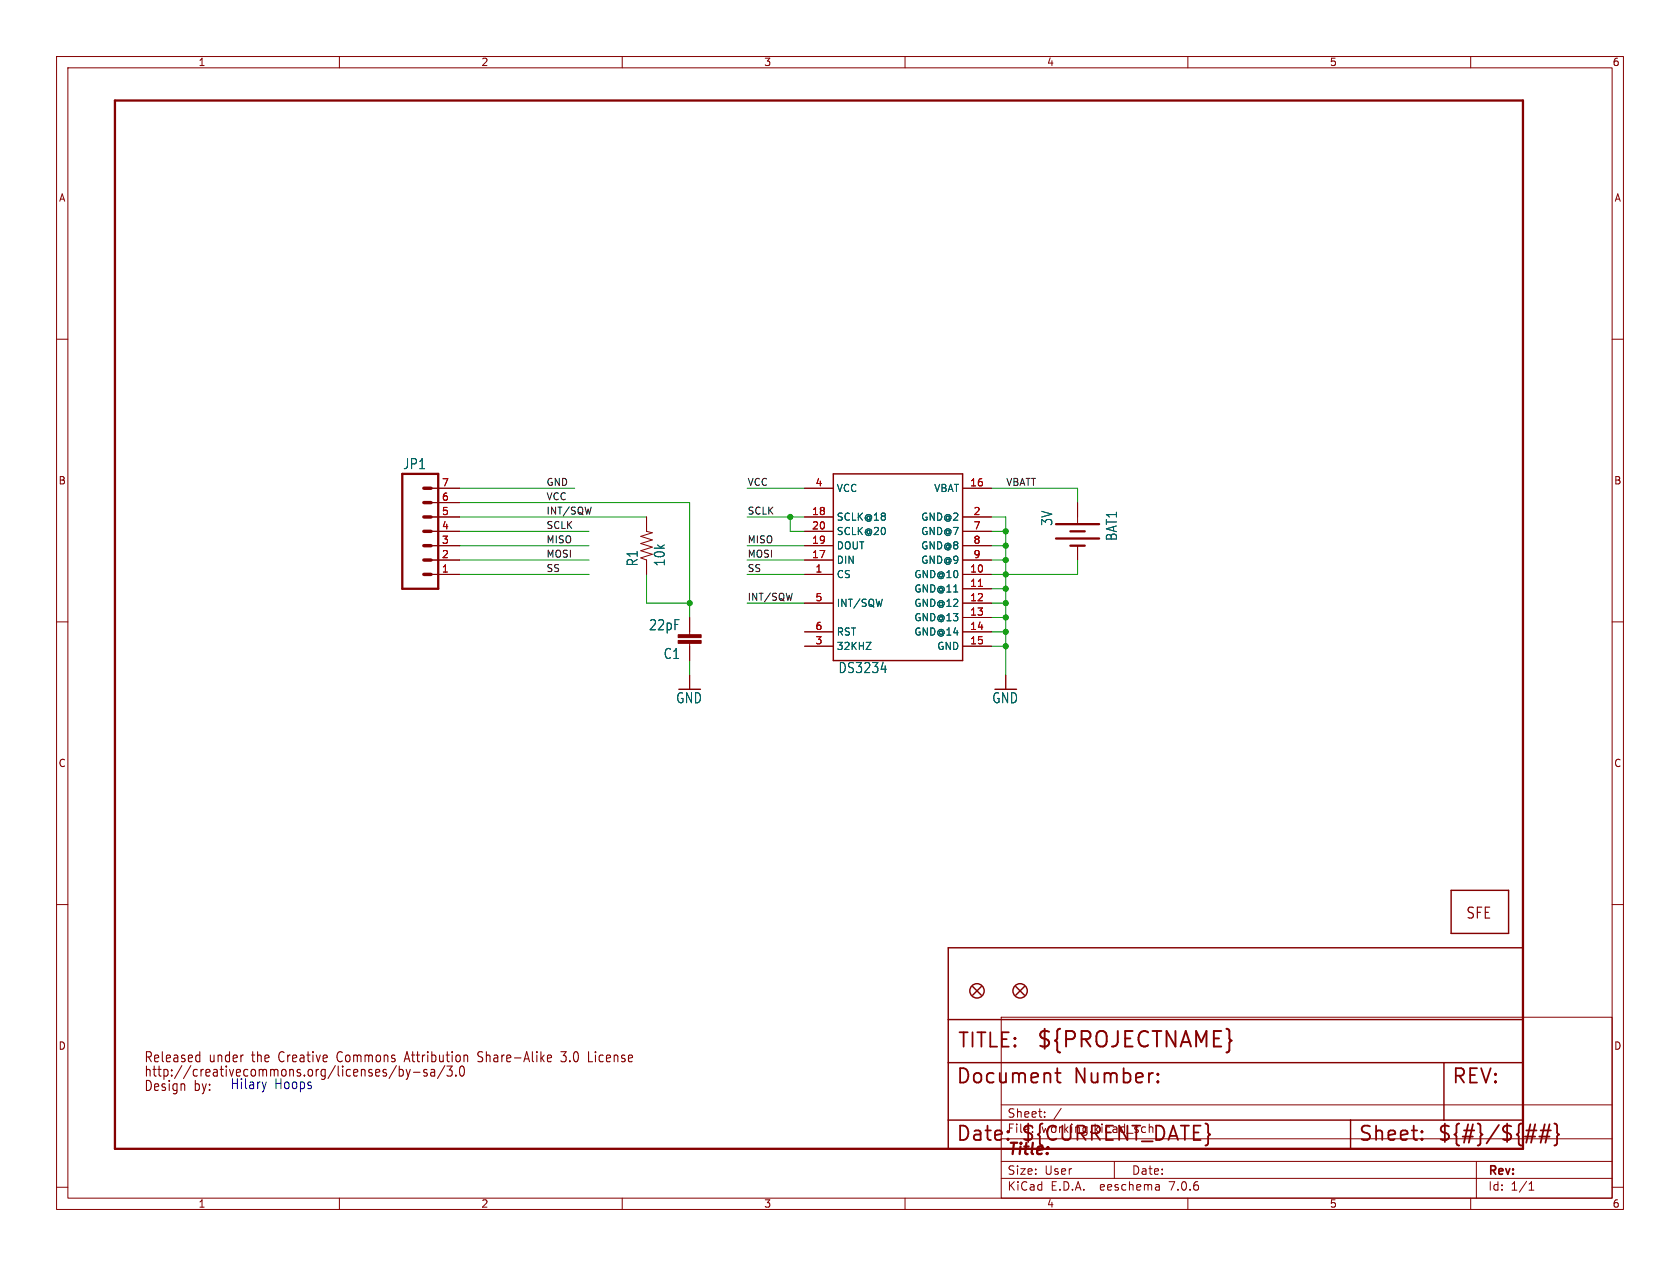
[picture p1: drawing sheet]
<svg xmlns="http://www.w3.org/2000/svg" width="297mm" height="224mm" viewBox="0 0 297 224" stroke-linecap="round" stroke-linejoin="round" font-family="sans-serif">
<g fill="none" stroke="#840000" stroke-width=".18">
<path d="M10 10h277v203.9h-277zM12 12h273v199.9h-273zM60 10v2M110 10v2M160 10v2M210 10v2M260 10v2M10 60h2M285 60h2M76.2 86.4h5.1M76.2 99.1h5.1M76.2 91.4h5.1"/>
<path d="M76.2 96.5h5.1M76.2 94h5.1M76.2 88.9h5.1M114.3 91.4v2.6l1 .2-2 .7 2 .6-2 .6 2 .7-2 .6 2 .6-2 .7 1 .4v2.5M142.2 86.4h5.1M142.2 99.1h5.1M142.2 91.4h5.1M142.2 96.5h5.1M142.2 94h5.1M170.2 86.4h5.1M170.2 99.1h5.1M170.2 91.4h5.1"/>
<path d="M170.2 96.5h5.1M170.2 94h5.1M190.5 88.9v3.6M190.5 96.5v2.6M10 110h2M76.2 101.6h5.1M121.9 109.2v3.1M121.9 113.8v3M121.9 119.4v2.5M142.2 101.6h5.1M142.2 106.7h5.1M142.2 111.8h5.1"/>
<path d="M142.2 114.3h5.1M170.2 101.6h5.1M170.2 104.1h5.1M170.2 106.7h5.1M170.2 109.2h5.1M170.2 111.8h5.1M170.2 114.3h5.1M177.8 119.4v2.5M285 110h2M10 160h2M285 160h2M177 179.9h108v32h-108z"/>
<path d="M177 195.4h108M184.7 197.5v.1M184.7 196.7v.1M187.6 196l-1.3 2M10 210h2M60 211.9v2M110 211.9v2M160 211.9v2M177 208.4h108M177 205.4h108M177 201.4h108M197 205.4v3"/>
<path d="M204.9 209.6l.1 .9M205 210.4l-.2 .1M205 209.9h-.2M210 211.9v2M260 211.9v2M261 205.4v6.5M270.3 210.5h.9M270.3 209.4l.4-.4v1.5M285 210h2"/>
</g>
<g fill="#840000" stroke="#840000" stroke-width=".18">
<path d="M119.9 112.3h4.1v.5h-4.1z"/>
<path d="M119.9 113.3h4.1v.5h-4.1z"/>
</g>
<g fill="none" stroke="#840000" stroke-width=".25">
<path d="M147.3 83.8h22.9v33h-22.9zM256.5 157.5h10.2v7.6h-10.2zM167.6 167.6h101.6v35.6h-101.6zM172 174.5l1.5 1.5M173.5 174.5l-1.5 1.5M179.6 174.5l1.5 1.5M181.1 174.5l-1.5 1.5M167.6 198.1h101.6M167.6 180.3h101.6M167.6 188h101.6M238.8 198.1v5.1M255.3 188v10.1"/>
<circle cx="172.7" cy="175.3" r="1.27"/>
<circle cx="180.3" cy="175.3" r="1.27"/>
</g>
<path d="M173 103.7h.7" fill="none" stroke="#a90000" stroke-width=".18"/>
<path d="M153.1 113.6h.9l-.9 1.3h.9M155.8 118.4h.9" fill="none" stroke="#006464" stroke-width=".18"/>
<path d="M20.3 17.8h248.9v185.4h-248.9zM71.1 83.8h6.4v20.3h-6.4zM186.7 92.7h7.6M186.7 95.3h7.6M189.2 94h2.6M189.2 96.5h2.6" fill="none" stroke="#840000" stroke-width=".41"/>
<g fill="none" stroke="#840000" stroke-width=".32">
<path d="M186.5 189.8h1M186.9 188.9v2.2l.1 .3 .5 .1M204.7 191.2l.1 .2-.1 .1M204.7 191.2l-.1 .2 .1 .1M204.7 189.9v.2M204.7 191.2v.3M204.7 189.9l.1 .1-.1 .1M204.7 189.9l-.1 .1 .1 .1M269.8 199.9h1.8M271.4 198.9l-.7 3.2M272.4 199.9h1.8M273.1 198.9l-.7 3.2"/>
<path d="M273.9 198.9l-.7 3.2M274.8 198.7l.3 .2 .2 .2v1.2l.3 .4-.3 .3v1.2l-.2 .3-.3 .1M178.2 201.4l.1 .1-.1 .1M251.4 201.4l.1 .1-.1 .1M251.4 201.4l-.1 .1 .1 .1M251.4 200.1v.2M251.4 201.4v.2M251.4 200.1l.1 .1-.1 .1M251.4 200.1l-.1 .1 .1 .1M269.6 201h1.8M272.1 201h1.8"/>
</g>
<g fill="none" stroke="#840000" stroke-width=".19">
<path d="M34.9 186.6l.4 .1M35.3 186v1.8M35.3 187.7l-.4 .1M70.1 188.5l-1.3 2.3M70.6 188.6v1.7M70.6 189.2h.4l.3 .3v.5l-.1 .3h-.6M71.6 187.3h.7M71.8 189.2l.4 1.1M72 186l-.6 1.8M72.2 190.3l-.2 .5-.2 .1M72.5 189.2l-.3 1.1M73.1 189.7h1.2"/>
<path d="M75.5 189.2h-.4a.31 .31 0 0 0-.2 .3 .31 .31 0 0 0 .2 .2h.2a.31 .31 0 0 1 .3 .3 .31 .31 0 0 1-.3 .3h-.4M76.2 189.2h.6v1.1M76.8 189.6l-.5 .1a.37 .37 0 0 0-.2 .3 .37 .37 0 0 0 .2 .3h.5M78.6 188.5l-1.3 2.3M79.9 188.6l-.5 .6a.41 .41 0 0 1 .5 .4l-.1 .7h-.6l-.2-.1M80.6 190.2v.1M81.3 188.9l-.1 .8 .2 .5 .2 .1h.3l.1-.3v-1.1M84.5 187.7l.5 .1M85.1 186h-.3l-.3 .4 .1 .4 .4 .2M97.3 186.6l.1 .1 .1 .3-.7 .2M97.4 187.7l-.1 .1M99.2 187.6l.2 .2 .5-.1"/>
<path d="M99.2 186h.9l-.5 .7 .3 .1M104 187.8h.8"/>
</g>
<path d="M74.9 99.1h1.3M74.9 96.5h1.3M74.9 94h1.3M74.9 91.4h1.3M74.9 88.9h1.3M74.9 86.4h1.3M74.9 101.6h1.3" fill="none" stroke="#840000" stroke-width=".61"/>
<path d="M47.1 191.4l-.4 1.2" fill="none" stroke="#0000c2" stroke-width=".18"/>
<g fill="none" stroke="#009600" stroke-width=".18">
<path d="M81.3 88.9h40.6v20.3M81.3 99.1h22.8M81.3 86.4h20.3M81.3 94h22.8M81.3 91.4h33M81.3 96.5h22.8M132.1 99.1h10.1M132.1 86.4h10.1M132.1 91.4h10.1M132.1 96.5h10.1M139.7 91.4v2.6h2.5M175.3 99.1h2.5"/>
<path d="M175.3 91.4h2.5v28M175.3 86.4h15.2v2.5M175.3 94h2.5M175.3 96.5h2.5M190.5 99.1v2.5h-15.2M81.3 101.6h22.8M114.3 101.6v5.1h7.6M121.9 116.8v2.6M132.1 101.6h10.1M132.1 106.7h10.1M175.3 109.2h2.5M175.3 104.1h2.5"/>
<path d="M175.3 106.7h2.5M175.3 114.3h2.5M175.3 111.8h2.5"/>
</g>
<g fill="#009600" stroke="#009600" stroke-width=".18">
<circle cx="121.9" cy="106.7" r=".46"/>
<circle cx="177.8" cy="104.1" r=".46"/>
<circle cx="177.8" cy="101.6" r=".46"/>
<circle cx="177.8" cy="96.5" r=".46"/>
<circle cx="177.8" cy="99.1" r=".46"/>
<circle cx="177.8" cy="111.8" r=".46"/>
<circle cx="177.8" cy="106.7" r=".46"/>
<circle cx="177.8" cy="109.2" r=".46"/>
<circle cx="177.8" cy="94" r=".46"/>
<circle cx="177.8" cy="114.3" r=".46"/>
<circle cx="139.7" cy="91.4" r=".46"/>
</g>
<text font-size="3.8" fill="#840000" x="183.1" y="185.7">${PROJECTNAME}</text>
<g font-size="3.5" fill="#840000">
<text x="169.2" y="185.7">TITLE:</text>
<text x="168.9" y="192.1">Document</text>
<text x="189.9" y="192.1">Number:</text>
<text x="256.5" y="192.1">REV:</text>
<text x="168.9" y="202.2">Date:</text>
<text x="180.3" y="202.2">${CURRENT_DATE}</text>
<text x="240" y="202.2">Sheet:</text>
<text x="254" y="202.2">${#}/${##}</text>
</g>
<text font-size="2.8" fill="#840000" x="178" y="204.8">Title:</text>
<text font-size="2.7" fill="#840000" x="259.1" y="162.8">SFE</text>
<g font-size="2.5" fill="#006464">
<text x="71.2" y="83.2">JP1</text>
<text x="186.2" y="93.1" transform="rotate(-90 186.2 93.1)">3V</text>
<text x="197.7" y="95.8" transform="rotate(-90 197.7 95.8)">BAT1</text>
<text x="112.9" y="100.3" transform="rotate(-90 112.9 100.3)">R1</text>
<text x="117.7" y="100.3" transform="rotate(-90 117.7 100.3)">10k</text>
<text x="114.6" y="111.7">22pF</text>
<text x="117.2" y="116.8">C1</text>
<text x="148.1" y="119.3">DS3234</text>
<text x="119.4" y="124.6">GND</text>
<text x="175.3" y="124.6">GND</text>
</g>
<g font-size="2.5" fill="#840000">
<text x="25.4" y="188.2">Released</text>
<text x="25.4" y="190.7">http://creativecommons.org/licenses/by-sa/3.0</text>
<text x="37" y="188.2">under</text>
<text x="44.7" y="188.2">the</text>
<text x="49.7" y="188.2">Creative</text>
<text x="60.2" y="188.2">Commons</text>
<text x="72.5" y="188.2">Attribution</text>
<text x="85.6" y="188.2">Share-Alike</text>
<text x="100.7" y="188.2">3.0</text>
<text x="105.7" y="188.2">License</text>
<text x="25.4" y="193.2">Design</text>
<text x="34.3" y="193.2">by:</text>
</g>
<g font-size="2.5" fill="#0000c2">
<text x="40.6" y="192.8">Hilary</text>
<text x="48.5" y="192.8">Hoops</text>
</g>
<g font-size="2.1" fill="#840000">
<text x="178" y="197.9">Sheet:</text>
<text x="178" y="200.6">File:</text>
<text x="184.1" y="200.6">working.kicad_sch</text>
<text x="178" y="208">Size:</text>
<text x="184.7" y="208">User</text>
<text x="200" y="208">Date:</text>
<text x="263" y="208.2">Rev:</text>
<text x="178" y="210.8">KiCad</text>
<text x="185.7" y="210.8">E.D.A.</text>
<text x="194.6" y="210.8">eeschema</text>
<text x="207" y="210.8">7.0.6</text>
<text x="263" y="210.8">Id:</text>
<text x="267.1" y="210.8">1/1</text>
</g>
<g font-size="1.8" fill="#840000">
<text x="35" y="11.9">1</text>
<text x="85" y="11.9">2</text>
<text x="135" y="11.9">3</text>
<text x="185" y="11.9">4</text>
<text x="235" y="11.9">5</text>
<text x="285" y="11.9">6</text>
<text x="10.3" y="35.9">A</text>
<text x="285.3" y="35.9">A</text>
<text x="10.3" y="85.9">B</text>
<text x="285.3" y="85.9">B</text>
<text x="10.3" y="135.9">C</text>
<text x="285.3" y="135.9">C</text>
<text x="10.3" y="185.9">D</text>
<text x="285.3" y="185.9">D</text>
<text x="35" y="213.8">1</text>
<text x="85" y="213.8">2</text>
<text x="135" y="213.8">3</text>
<text x="185" y="213.8">4</text>
<text x="235" y="213.8">5</text>
<text x="285" y="213.8">6</text>
</g>
<g font-size="1.8" fill="#a90000">
<text x="78" y="88.6">6</text>
<text x="78" y="86.1">7</text>
<text x="144.1" y="86.1">4</text>
<text x="171.4" y="86.1">16</text>
<text x="78" y="93.7">4</text>
<text x="78" y="91.2">5</text>
<text x="143.5" y="91.2">18</text>
<text x="143.5" y="93.7">20</text>
<text x="172" y="91.2">2</text>
<text x="172" y="93.7">7</text>
<text x="78" y="101.3">1</text>
<text x="78" y="98.8">2</text>
<text x="78" y="96.3">3</text>
<text x="143.5" y="98.8">17</text>
<text x="143.5" y="96.3">19</text>
<text x="144.1" y="101.3">1</text>
<text x="171.4" y="101.3">10</text>
<text x="172" y="96.3">8</text>
<text x="172" y="98.8">9</text>
<text x="144.1" y="106.4">5</text>
<text x="171.4" y="103.9">11</text>
<text x="171.4" y="106.4">12</text>
<text x="144.1" y="111.5">6</text>
<text x="171.4" y="109">13</text>
<text x="171.4" y="111.5">14</text>
<text x="144.1" y="114">3</text>
<text x="171.4" y="114">15</text>
</g>
<g font-size="1.8" fill="#006464">
<text x="147.8" y="87.2">VCC</text>
<text x="165.1" y="87.2">VBAT</text>
<text x="147.8" y="92.3">SCLK@18</text>
<text x="147.8" y="94.8">SCLK@20</text>
<text x="162.8" y="92.3">GND@2</text>
<text x="162.8" y="94.8">GND@7</text>
<text x="147.8" y="99.9">DIN</text>
<text x="147.8" y="97.4">DOUT</text>
<text x="162.8" y="97.4">GND@8</text>
<text x="162.8" y="99.9">GND@9</text>
<text x="147.8" y="102.5">CS</text>
<text x="147.8" y="107.5">INT/SQW</text>
<text x="161.5" y="102.5">GND@10</text>
<text x="161.5" y="105">GND@11</text>
<text x="161.5" y="107.5">GND@12</text>
<text x="147.8" y="112.6">RST</text>
<text x="161.5" y="110.1">GND@13</text>
<text x="161.5" y="112.6">GND@14</text>
<text x="147.8" y="115.2">32KHZ</text>
<text x="165.6" y="115.2">GND</text>
</g>
<g font-size="1.7" fill="#0f0f0f">
<text x="96.5" y="88.6">VCC</text>
<text x="96.5" y="86">GND</text>
<text x="132.1" y="86">VCC</text>
<text x="177.8" y="86">VBATT</text>
<text x="96.5" y="93.6">SCLK</text>
<text x="96.5" y="91.1">INT/SQW</text>
<text x="132.1" y="91.1">SCLK</text>
<text x="96.5" y="96.2">MISO</text>
<text x="96.5" y="101.3">SS</text>
<text x="96.5" y="98.7">MOSI</text>
<text x="132.1" y="98.7">MOSI</text>
<text x="132.1" y="96.2">MISO</text>
<text x="132.1" y="101.3">SS</text>
<text x="132.1" y="106.3">INT/SQW</text>
</g>
</svg>
